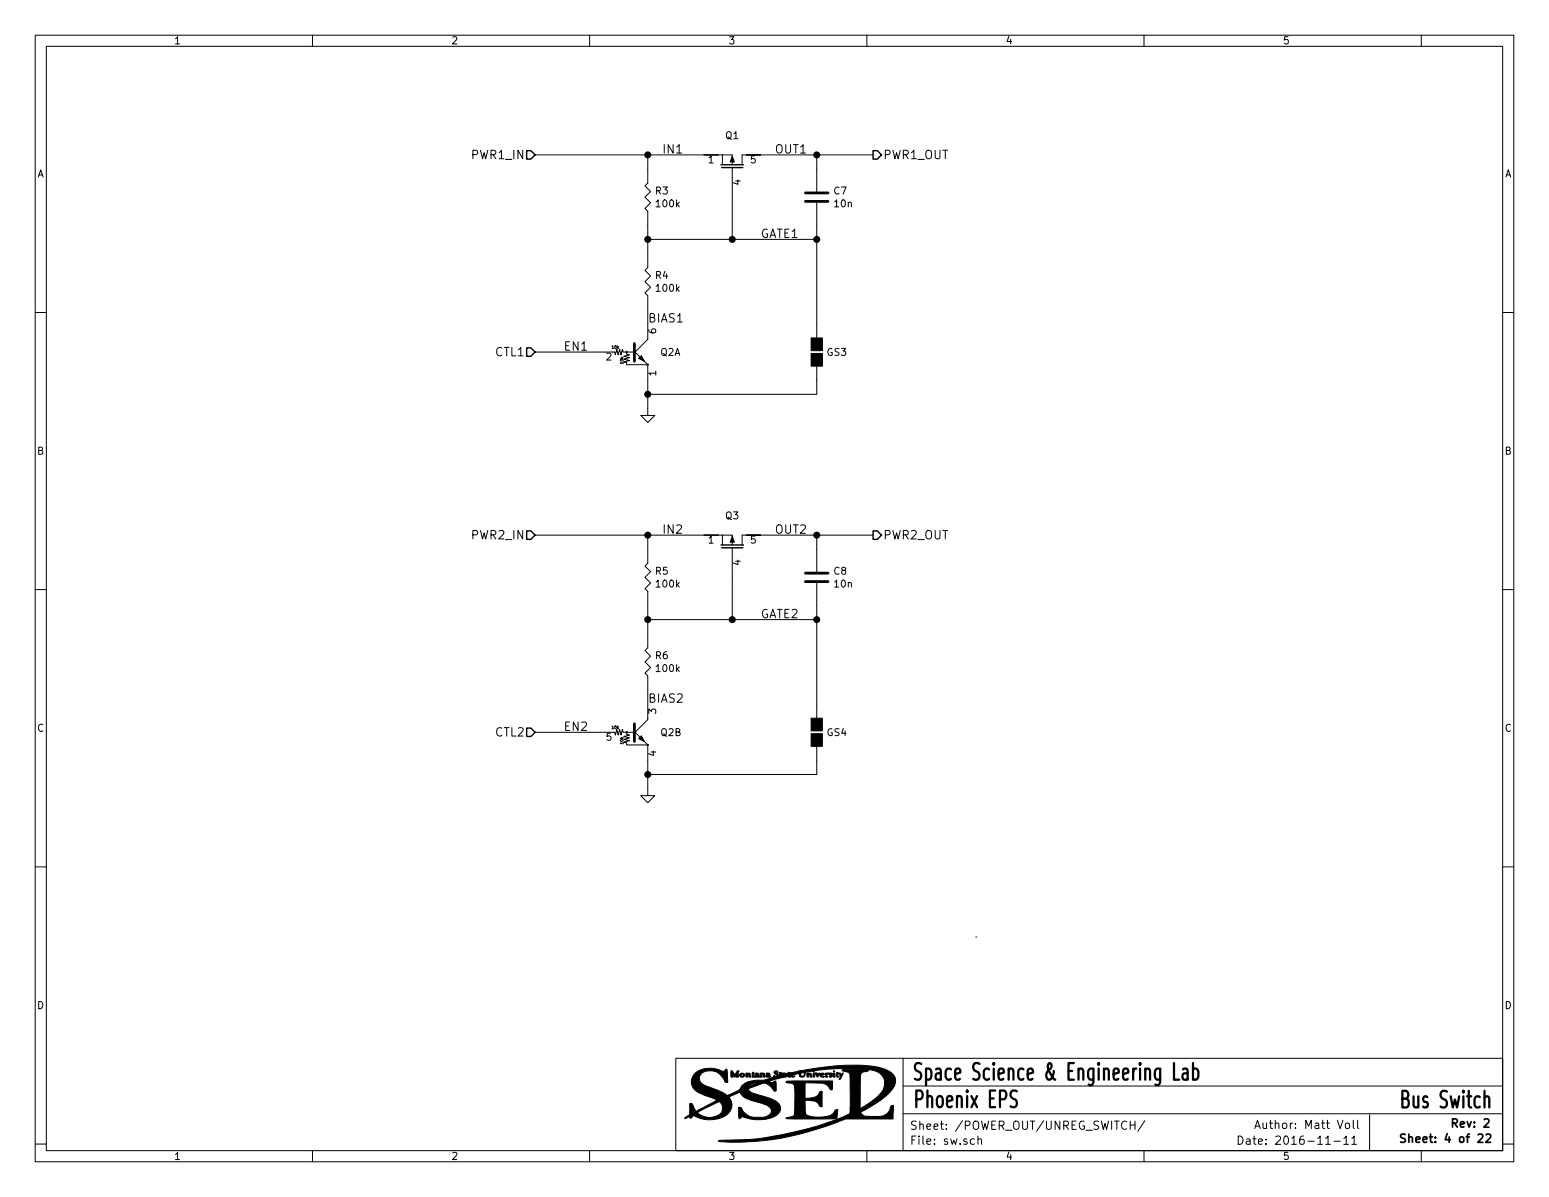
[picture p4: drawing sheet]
<svg xmlns="http://www.w3.org/2000/svg" width="279mm" height="216mm" viewBox="0 0 279 216" stroke-linecap="round" stroke-linejoin="round" font-family="sans-serif">
<g fill="none" stroke="#000" stroke-width=".18">
<path d="M6.3 6.4h266.7v203.2h-266.7zM8.4 8.4h262.6v199.1h-262.6zM56.4 6.4v2M106.3 6.4v2M156.4 6.4v2M206.3 6.4v2M256.4 6.4v2M96.5 27.9h35.6v1.8M116.8 27.9v5.1l-.5 .5 1 1-1 1.1 1 1-1 1 .5 .5v10.2l-.5 .5 1 1-1 1 1 1-1 1 .5 .5v2.6M130.3 27.9v1.8M132.1 30.2v13M147.3 27.9v6.6"/>
<path d="M147.3 36.6v24.4M157.5 27.9h-23.6v1.8M6.3 56.4h2.1M116.8 58.4v2.8l-2.5 2.6M116.8 43.2h30.5M271 56.4h2M96.5 63.5h12.7M110.9 63.5l.1 .5 .3-1 .2 1 .3-1 .2 1 .3-1 .1 .5h1.9M114.3 63.2l2.5 2.6h-3.8v-.4l-.5-.1 1-.3-1-.2 1-.3-1-.2 1-.3-.5-.1v-.4M116.8 66v8.9h1.3l-1.3 1.3-1.2-1.3h1.2M147.3 66v5.1h-30.5M96.5 96.5h35.6v1.8"/>
<path d="M116.8 96.5v5.1l-.5 .5 1 1-1 1 1 1.1-1 1 .5 .5v10.1l-.5 .5 1 1.1-1 1 1 1-1 1 .5 .5v2.6M130.3 96.5v1.8M132.1 98.8v13M147.3 96.5v6.6M157.5 96.5h-23.6v1.8M6.3 106.3h2.1M116.8 111.8h30.5M147.3 105.2v24.3M271 106.3h2M96.5 132.1h12.7M110.9 132.1l.1 .5 .3-1 .2 1 .3-1 .2 1 .3-1 .1 .5h1.9M114.3 131.8l2.5 2.6h-3.8v-.4l-.5-.1 1-.3-1-.2 1-.3-1-.3 1-.2-.5-.1v-.4"/>
<path d="M116.8 134.6v8.9h1.3l-1.3 1.3-1.2-1.3h1.2M116.8 127v2.8l-2.5 2.5M147.3 134.6v5.1h-30.5M6.3 156.4h2.1M271 156.4h2M176 169h.1M121.9 190.9h149.1v16.6h-149.1zM162.9 195.9h108M162.9 190.9v16.6M6.3 206.3h2.1M56.4 207.5v2.1M106.3 207.5v2.1"/>
<path d="M156.4 207.5v2.1M162.9 200.9h108M175.7 205.5l-.4-.1-.3 .3 .1 .6 .2 .1 .4-.1M176.4 205.5l.2-.1 .4 .1v.9M176.4 204.9v1.5M203.9 202.2v1.5M203.9 202.9h.8M204.7 202.2v1.5M206.3 207.5v2.1M206.5 202.1l-1.3 2M223.3 204.9a.76 .76 0 0 1 .9 .8 .76 .76 0 0 1-.9 .7zM224.8 205.5h.6l.1 .9"/>
<path d="M225.5 205.8h-.5l-.2 .2 .2 .4 .5-.1M226 205.4h.6M226.2 204.9v1.3l.4 .2M226.3 203.6l.5-1.5 .5 1.5M226.5 203.1h.7M227 205.9l.7-.1-.1-.3-.4-.1-.2 .2 .1 .7h.5M227.8 202.6v.8a.37 .37 0 0 0 .6 0M244.9 202.1v1.3l.2 .2M247 201v6.5M256.4 207.5v2.1M271 206.3h2M273 209.6h.1"/>
<circle cx="113" cy="63.5" r=".13"/>
<circle cx="116.8" cy="65.8" r=".13"/>
<circle cx="113" cy="132.1" r=".13"/>
<circle cx="116.8" cy="134.4" r=".13"/>
</g>
<path d="M253.5 204.6l-.6-.1-.3 .3 .1 .3 .7 .4v.4l-.2 .1h-.6M254.1 205.2l.2-.1h.4l.1 .9M254.1 204.5v1.5M262 202.6l.7-.1 .2-.2-.1-.3-.2-.2h-.6v1.5" fill="none" stroke="#000" stroke-width=".3"/>
<path d="M253 198.2h.6a.84 .84 0 0 0 0-1.5h-.6v3h.7a.93 .93 0 0 0-.1-1.5" fill="none" stroke="#000" stroke-width=".41"/>
<g fill="#000" stroke="#000" stroke-width=".18">
<path d="M132.1 28.2l.4 1h-.8zM115.2 64.6l.5-.5 .5 1.1zM146.3 63.8h2v2.2h-2zM146.3 61h2v2.2h-2zM132.1 96.8l.4 1h-.8zM115.2 133.2l.5-.5 .5 1zM146.3 132.3h2v2.3h-2zM146.3 129.5h2v2.3h-2zM131.9 193.1l.2 .1 .4 .7 .4-.7 .2-.1 .2 .1a.84 .84 0 0 0 0 1h-.6l.2-.2-.1-.4-.3 .7-.4-.7 .1 .7-.3-.1zM133.5 193.6a.52 .52 0 0 1 .8 .4 .46 .46 0 0 1-.5 .3 .46 .46 0 0 1-.4-.5h.3v.3h.3v-.4l-.1-.1-.2 .2h-.3zM134.5 193.5a.68 .68 0 0 1 1 .8h-.4l-.1-.7-.2 .7h-.2zM135.7 193.4h.1l.2 .2v.6l.6-.1v-.1h-.4l.4-.4-.4 .1a.4 .4 0 0 1 .5-.1 .4 .4 0 0 1 .2 .5l.2 .1v-.7a.72 .72 0 0 1 .8 .2l.1 .6h-.3l-.1-.7-.2 .2 .1 .5h-1.8z"/>
<path d="M138.2 193.6a.51 .51 0 0 1 .6 0 .51 .51 0 0 1 .2 .5v.1l-.3 .1-.5-.1v-.2l.4 .1v-.1h-.4l.4-.2v-.2l-.3 .2zM145.5 193.5a.71 .71 0 0 1 1 .8h-.3l-.2-.7-.1 .6-.3 .1zM146.7 193.5a.44 .44 0 0 1 .1 .8l-.1-.1zM147 193.5h.4l.1 .4 .2-.3h.2l-.4 .7zM147.9 193.8l.5-.2-.4 .1a.42 .42 0 0 1 .7 0v.1l-.5 .2 .2 .2 .3-.1-.2 .2a.45 .45 0 0 1-.6-.5zM148.9 193.6h1.1l.1 .2-.3-.2 .3 .3v.2l-.5 .2v-.2h.3l-.5-.4-.3 .2 .2 .4h-.4zM141.8 195.1l1.2-.1h7.2l-.1 1.5h-.3a2.08 2.08 0 0 0-2.3-1.1l-2.3-.1v2.8a2.89 2.89 0 0 0 2.5-.8 .49 .49 0 0 1 .6-.5v2.8a.44 .44 0 0 1-.6-.4 1.21 1.21 0 0 0-1.1-.6l-1.4-.2v1.7a.92 .92 0 0 0 .9 1.2 5.7 5.7 0 0 0 4.1-.4l.3-.4a.51 .51 0 0 1 .6-.4l-.1 1.7h-7.8l-1.4-.1 .2-.2 .6-.1a.65 .65 0 0 0 .7-.8l.1-1.4a10.7 10.7 0 0 0-.2-3.6l-.6-.2-.7-.1zM150.3 193.5l.2 .1 .1 .7-.3-.1zM150.4 193.1l.1 .2h-.2zM150.9 193.4h.2a.58 .58 0 0 1 .7 .6l.1-.4 .2-.1-.5 1.1h-.3a.54 .54 0 0 0 .3-.5 .54 .54 0 0 0-.4-.4l-.1 .2 .2 .3-.2 .1a.57 .57 0 0 1-.2-.9zM125.4 193.6a4.8 4.8 0 0 1 5.1-.3l.6-.5 .2 2.4a.48 .48 0 0 1-.7-.4 2.7 2.7 0 0 0-4.1-1.2 1.38 1.38 0 0 0 .9 2.3l2.6 1 1.2 .7 1.1-.5a2.12 2.12 0 0 0 1.5-1.2h1.3l1.6-.7a2.24 2.24 0 0 0-1.7 .7h-1.2l.1-.1a5.2 5.2 0 0 1 3.5-1l1.9-.5 .3-.3 .2 .1h.3l-.4-.5-.1-.2 .2-.2h.4l.1 .1v.2l-.2-.2h-.3l.7 .7 .1-.2 .4 .1 .6-.1-.6-.1-.4 .1 .1-.4 1.1 .3 .5-.3a2.14 2.14 0 0 0 1.7-.2l1.2-.2a37.2 37.2 0 0 1 13.3-.5 4.2 4.2 0 0 1 2.9 1.8 2.19 2.19 0 0 1-.5 2.2 19.5 19.5 0 0 1-5.6 4.1l-.1 .1a1.56 1.56 0 0 0 1.8 .7h.6a2.7 2.7 0 0 0 2.7-.9l.5-1 .4-.1-.1 2.4h-8.6a49.2 49.2 0 0 1-22.8 4.1l-.1-.2h.5a57.1 57.1 0 0 0 23.1-4.8l.1-.9h1.8l.9-.5a7.9 7.9 0 0 0 3.4-3.3 2.36 2.36 0 0 0-2.3-3.2h-.4l-.1 .2-.4 .1a1.01 1.01 0 0 0-1 1.4l-.1 5.3h-1.8v-5a1.88 1.88 0 0 0-.2-1.5l-1.1-.3-.1-.2 3.9-.2a41.2 41.2 0 0 0-8.9 .4l-.1 .2-.4-.2-1.1 .2-.1 .6a.57 .57 0 0 1-.6 .3 .57 .57 0 0 1-.5-.5h.3l.2 .3h.4l.1-.5-.1-.1h-.3l-.3 .3-.6-.2-.9 .4a.26 .26 0 0 0 .5 .1l-.3 .2h-.3l-.4-.3v.1l.2 .1-.1 .1-.5-.2-.1 .1-2 .5-1.2 .4a.79 .79 0 0 0 1.2-.1l.1 .5v1.2l-.4 .1a2.32 2.32 0 0 0-1.9-1.4l-2.7 1a1.85 1.85 0 0 0 1.6 1 8.1 8.1 0 0 1 3.9 1.7 1.34 1.34 0 0 1-.4 2.1 7.3 7.3 0 0 1-6.2 .2l-.6 .4-.1-2.1a.41 .41 0 0 1 .6 .3 2.74 2.74 0 0 0 3 1.5 2.1 2.1 0 0 0 2.4-1.1 2.02 2.02 0 0 0-1.8-1.4 8 8 0 0 1-3.6-1.4l-.3-.6h-.1l-1.9 .9 .2 .3a2.19 2.19 0 0 1-1.1 3.2 5.9 5.9 0 0 1-5.5-.2l-.4 .5h-.2l-.1-.3-.9 .3 .9-.6v-.4h1.4a3 3 0 0 0 4.4-.2 1.27 1.27 0 0 0-.6-1.8l-3.8 2h-1.4v-1.7l.5 .1 .7 1.3 2.6-1.4a1.27 1.27 0 0 0 1-.6l-.4-.2a7.5 7.5 0 0 1-3.8-2.1 2.05 2.05 0 0 1 .4-2.5z"/>
</g>
<path d="M145.3 36.3h4.1M145.3 34.8h4.1M145.3 104.9h4.1M145.3 103.4h4.1" fill="none" stroke="#000" stroke-width=".51"/>
<path d="M95 27.2h.8l.7 .7-.7 .8h-.8zM130 29.7h4.1M130.2 30.2h3.8M157.5 27.2h.7l.8 .7-.8 .8h-.7zM95 62.7h.8l.7 .8-.7 .8h-.8zM95 95.8h.8l.7 .7-.7 .8h-.8zM130 98.3h4.1M130.2 98.8h3.8M157.5 95.8h.7l.8 .7-.8 .8h-.7zM95 131.3h.8l.7 .8-.7 .7h-.8z" fill="none" stroke="#000" stroke-width=".25"/>
<g fill="#000" stroke="#000" stroke-width=".25">
<circle cx="116.8" cy="27.9" r=".51"/>
<circle cx="147.3" cy="27.9" r=".51"/>
<circle cx="116.8" cy="43.2" r=".51"/>
<circle cx="132.1" cy="43.2" r=".51"/>
<circle cx="147.3" cy="43.2" r=".51"/>
<circle cx="116.8" cy="71.1" r=".51"/>
<circle cx="116.8" cy="96.5" r=".51"/>
<circle cx="147.3" cy="96.5" r=".51"/>
<circle cx="116.8" cy="111.8" r=".51"/>
<circle cx="132.1" cy="111.8" r=".51"/>
<circle cx="147.3" cy="111.8" r=".51"/>
<circle cx="116.8" cy="139.7" r=".51"/>
</g>
<path d="M114.4 62v3.2zM114.4 130.6v3.1z" fill="#000" stroke="#000" stroke-width=".51"/>
<g font-size="4.2">
<text x="164.4" y="194.9">Space Science &amp; Engineering Lab</text>
<text x="164.5" y="199.8">Phoenix EPS</text>
<text x="254.3" y="199.9">Bus Swit</text>
</g>
<g font-size="2.1">
<text x="85.3" y="28.7">PWR1_IN</text>
<text x="119.4" y="27.7">IN1</text>
<text x="139.7" y="27.7">OUT1</text>
<text x="159.3" y="28.7">PWR1_OUT</text>
<text x="137.2" y="42.9">GATE1</text>
<text x="116.8" y="58.2">BIAS1</text>
<text x="89.4" y="64.3">CTL1</text>
<text x="101.6" y="63.2">EN1</text>
<text x="85.3" y="97.3">PWR2_IN</text>
<text x="119.4" y="96.3">IN2</text>
<text x="139.7" y="96.3">OUT2</text>
<text x="159.3" y="97.3">PWR2_OUT</text>
<text x="137.2" y="111.5">GATE2</text>
<text x="101.6" y="131.8">EN2</text>
<text x="116.8" y="126.7">BIAS2</text>
<text x="89.4" y="132.8">CTL2</text>
<text x="164.1" y="203.8">Sheet: /POWER_OUT/UNREG_SWITCH/</text>
<text x="228.6" y="203.6">Author: Matt Voll</text>
<text x="262.8" y="203.4">Rev: 2</text>
<text x="164.1" y="206.5">File: sw.sch</text>
<text x="228.6" y="206.5">Date: 2016-11-11</text>
<text x="255.8" y="206.1">Sheet: 4 of 22</text>
</g>
<g font-size="1.8">
<text x="31.3" y="8">1</text>
<text x="81.4" y="8">2</text>
<text x="131.3" y="8">3</text>
<text x="181.4" y="8">4</text>
<text x="231.3" y="8">5</text>
<text x="127.8" y="29.5">1</text>
<text x="130.9" y="25.1">Q1</text>
<text x="135.4" y="29.5">5</text>
<text x="6.7" y="32">A</text>
<text x="118.3" y="35.1">R3</text>
<text x="133.6" y="33.4" transform="rotate(-90 133.6 33.4)">4</text>
<text x="150.4" y="35.1">C7</text>
<text x="271.4" y="32">A</text>
<text x="118.5" y="37.4">100k</text>
<text x="150.6" y="37.4">10n</text>
<text x="118.3" y="50.3">R4</text>
<text x="118.5" y="52.6">100k</text>
<text x="109.4" y="65">2</text>
<text x="118.4" y="60.2" transform="rotate(-90 118.4 60.2)">6</text>
<text x="119.1" y="64.2">Q2A</text>
<text x="149.2" y="64.2">GS3</text>
<text x="118.4" y="67.8" transform="rotate(-90 118.4 67.8)">1</text>
<text x="6.7" y="82">B</text>
<text x="271.4" y="82">B</text>
<text x="130.9" y="93.7">Q3</text>
<text x="127.8" y="98">1</text>
<text x="133.6" y="102" transform="rotate(-90 133.6 102)">4</text>
<text x="135.4" y="98">5</text>
<text x="118.3" y="103.7">R5</text>
<text x="118.5" y="106">100k</text>
<text x="150.4" y="103.7">C8</text>
<text x="150.6" y="106">10n</text>
<text x="118.3" y="118.9">R6</text>
<text x="118.5" y="121.2">100k</text>
<text x="6.7" y="132">C</text>
<text x="118.4" y="128.8" transform="rotate(-90 118.4 128.8)">3</text>
<text x="271.4" y="132">C</text>
<text x="109.4" y="133.6">5</text>
<text x="118.4" y="136.4" transform="rotate(-90 118.4 136.4)">4</text>
<text x="119.2" y="132.8">Q2B</text>
<text x="149.2" y="132.8">GS4</text>
<text x="6.7" y="182">D</text>
<text x="271.4" y="182">D</text>
<text x="31.3" y="209.2">1</text>
<text x="81.4" y="209.2">2</text>
<text x="131.3" y="209.2">3</text>
<text x="181.4" y="209.2">4</text>
<text x="231.3" y="209.2">5</text>
</g>
<g font-size=".7">
<text x="110.4" y="62.9">10k</text>
<text x="112.4" y="65.6" transform="rotate(-90 112.4 65.6)">10k</text>
<text x="110.4" y="131.5">10k</text>
<text x="112.4" y="134.2" transform="rotate(-90 112.4 134.2)">10k</text>
</g>
</svg>
